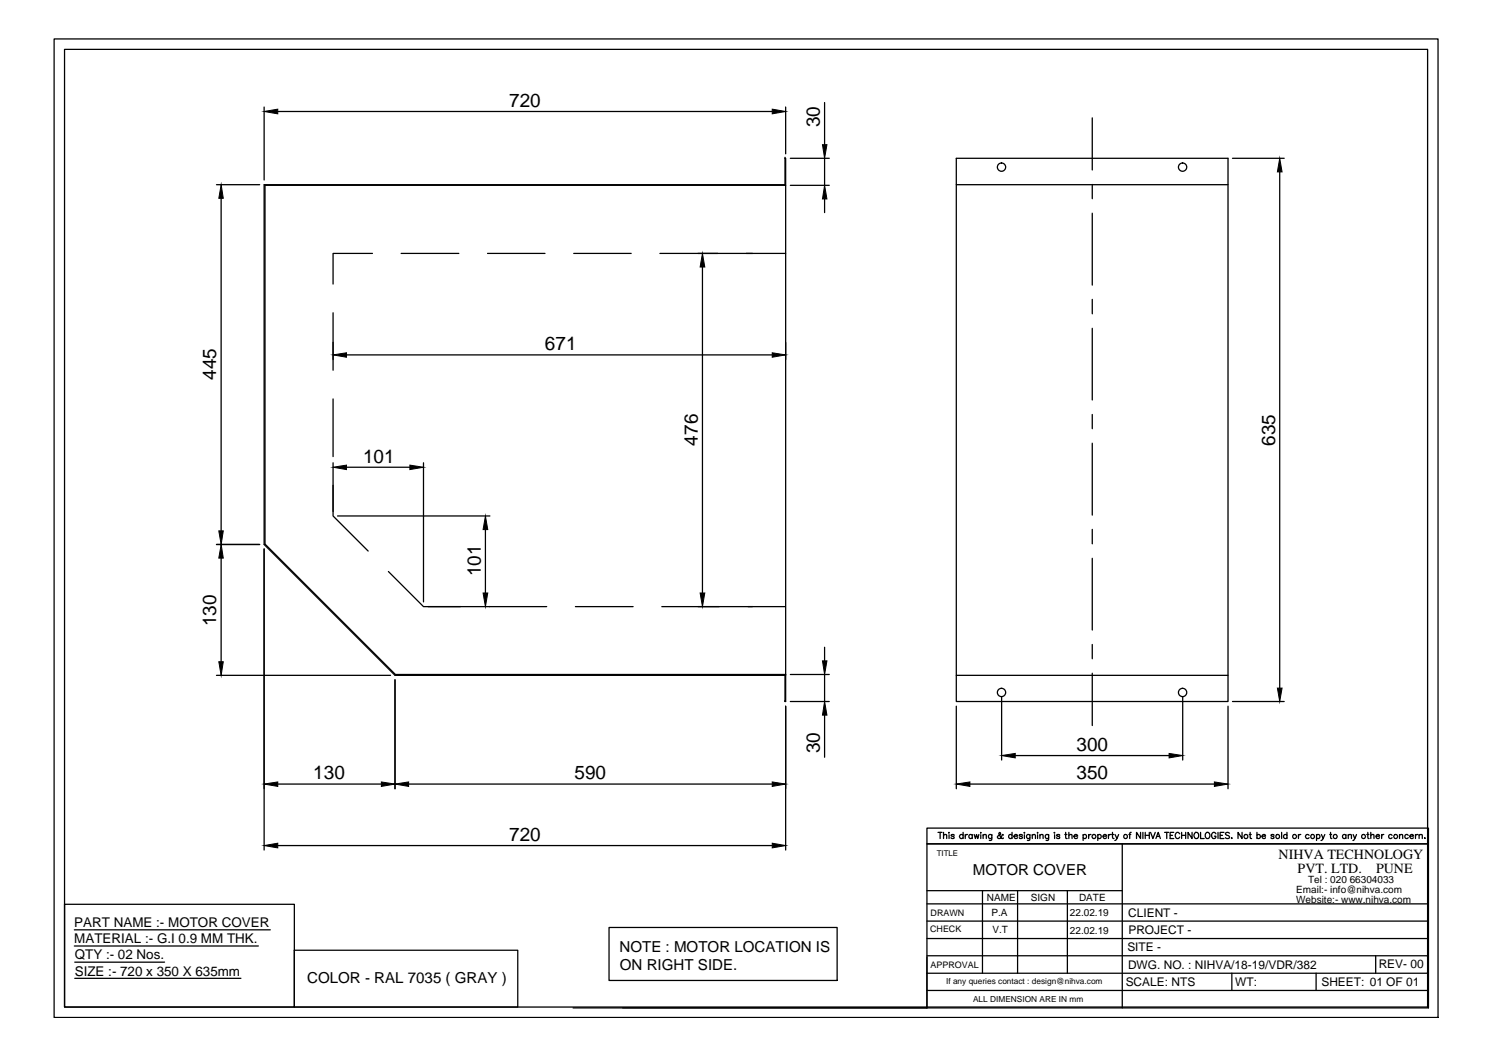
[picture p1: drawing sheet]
<svg xmlns="http://www.w3.org/2000/svg" width="297mm" height="210mm" viewBox="0 0 297 210" stroke-linecap="round" stroke-linejoin="round" font-family="sans-serif">
<!-- layer: 0 -->
<g fill="none" stroke="#000" stroke-width=".25">
<path d="M10.8 7.7h275.3v194.7h-275.3zM12.8 9.8h271.2v190.6h-271.2zM43.1 36.7h8.6M44 39.5v66.1M52.5 21.3v14.5M55.3 22.2h98.3M156.2 31.5h.1M156.2 31.5h.1v108.1h-.1M156.2 31.5v5.2h-103.7v71.6l26.1 26.1h77.6v5.2M156.3 36.9h-103.6v71.3l26 26h77.6v.2M156.3 21.3v9.3M157.2 36.9h7.8"/>
<path d="M157.2 31.5h7.8M164.1 20.4v8.4M164.1 31.5v5.4M164.1 39.6v2.7M190.3 31.5h54v108.1h-54zM190.3 36.7h54M217.3 23.5v10.3M217.3 36.7v2.8M245.2 31.5h10.3M254.6 34.2v102.7M74.1 50.4h-7.8v6.1M79.8 50.4h11.5"/>
<path d="M97 50.4h11.4M114.1 50.4h11.5M131.3 50.4h25M139.8 53.1v64.9M217.3 42.4v14.3M217.3 59.6v2.8M66.3 62.2v11.5M66.3 79.4v11.4M68.9 70.6h84.7M156.3 68.1v3.4M217.3 65.3v14.3M66.3 96.6v6.1l7 6.9"/>
<path d="M66.3 92.1v9.7M68.9 93h12.6M84.3 92.1v27.7M217.3 82.5v2.8M217.3 88.2v14.3M43.1 108.3h8.6M44 111v20.7M52.5 109.2v59.9M67.2 102.7h30.3M77.3 113.7l7 7h7.3M96.6 105.4v12.6M217.3 105.3v2.9"/>
<path d="M217.3 111.1v14.2M43.1 134.4h34.6M78.6 135.3v21.6M85.1 120.7h23.7M114.5 120.7h11.5M131.7 120.7h24.5M156.2 139.6h.1M157.2 134.2h7.8M157.2 139.6h7.8M164.1 128.8v2.7M164.1 134.2v5.4M190.3 134.4h54"/>
<path d="M199.3 138.7v12.5M217.3 128.2v2.9M217.3 133.9v10.5M235.3 138.7v12.5M245.2 139.6h10.3M55.3 156h20.6M81.3 156h72.3M156.3 140.5v28.6M164.1 142.3v8.4M190.3 140.5v16.4M193 156h48.6M202 150.3h30.6"/>
<path d="M244.3 140.5v16.4M12.8 179.9h45.8v20.5h-45.8zM55.3 168.2h98.3M184.4 164.8h99.8v3.1h-99.8zM184.4 179.8h99.8M184.4 177.2h38.9M186.6 165.6h.8M187 165.6v1.2M187.7 166.2l.3-.2 .3 .1 .1 .7M187.7 165.6v1.2M188.8 165.6v.1zM188.8 166.1v.7"/>
<path d="M189.8 166.2l-.2-.2-.4 .2 .6 .3v.3h-.3l-.3-.1M191.6 166.2a.4 .4 0 0 0-.6-.1 .4 .4 0 0 0 0 .6 .4 .4 0 0 0 .6 0M191.6 165.6v1.2M192 166v.8M192.5 166l-.3 .1-.2 .3M193.4 166.2a.38 .38 0 0 0-.5 0 .38 .38 0 0 0 0 .5 .38 .38 0 0 0 .5 0M193.4 166v.8M193.8 166l.3 .8 .2-.8 .2 .8 .2-.8M195.1 165.6v.1zM195.1 166.1v.7M195.5 177.2v16.4M195.6 166.2l.3-.2 .3 .1v.7"/>
<path d="M195.6 166v.8M197.3 166v1.1l-.5 .1M197.3 166.2a.38 .38 0 0 0-.5 0 .38 .38 0 0 0 0 .5 .38 .38 0 0 0 .5 0M199.6 166.2l-.2-.1-.2 .4a.37 .37 0 0 1-.4 .4 .37 .37 0 0 1-.3-.5l.5-.4 .1-.2-.2-.2-.2 .2 .2 .4 .4 .6 .3-.1M201.4 166.2a.38 .38 0 0 0-.6 0 .38 .38 0 0 0 0 .5 .38 .38 0 0 0 .6 0M201.4 165.6v1.2M201.7 166.4h.8a.39 .39 0 0 0-.6-.3 .39 .39 0 0 0-.2 .6 .39 .39 0 0 0 .6 .1l.2-.1M202.5 177.2v16.4M203.4 166.2l-.2-.2-.4 .1v.2l.5 .1 .1 .3-.2 .1-.4-.1M203.8 165.6v.1zM203.8 166.1v.7M204.9 166v1.1l-.5 .1"/>
<path d="M204.9 166.2a.38 .38 0 0 0-.6 0 .38 .38 0 0 0 0 .5 .38 .38 0 0 0 .6 0M205.4 166.2l.3-.2 .2 .1 .1 .7M205.4 166v.8M206.4 165.6v.1zM206.4 166.1v.7M206.9 166.2l.3-.2 .3 .1v.7M206.9 166v.8M208.6 166v1.1l-.5 .1M208.6 166.2a.38 .38 0 0 0-.5 0 .38 .38 0 0 0 0 .5 .38 .38 0 0 0 .5 0M209.8 165.6v.1zM209.8 166.1v.7M210.8 166.2l-.2-.2-.4 .2 .6 .3v.3h-.3l-.3-.1"/>
<path d="M211.9 166h.4M212 165.6l.1 1.2h.2M212.4 177.2v16.4M212.7 166.2l.3-.2 .2 .1 .1 .7M212.7 165.6v1.2M213.7 166.4h.7a.4 .4 0 0 0-.4-.4 .4 .4 0 0 0-.4 .4 .4 .4 0 0 0 .4 .4l.4-.1M215.5 166.2a.38 .38 0 0 1 .6 0 .38 .38 0 0 1 0 .5 .38 .38 0 0 1-.6 0M215.5 166v1.2M216.6 166v.8M217.1 166l-.3 .1-.2 .3M218.4 166.2a.38 .38 0 0 1 .6 0 .38 .38 0 0 1 0 .5 .38 .38 0 0 1-.6 0M218.4 166v1.2"/>
<path d="M219.5 166.4h.6a.39 .39 0 0 0-.4-.3 .39 .39 0 0 0-.3 .3 .39 .39 0 0 0 .3 .4l.4-.1M220.5 166v.8M221 166l-.3 .1-.2 .3M221.2 166h.4M221.3 165.6v1l.1 .2h.2M221.8 166l.4 .8 .4-.8M222.2 166.8l-.4 .4M223.3 167.9v32.6M224.6 166h.4M225.1 165.6l-.3 .1v.2v.9M226.9 165.6v1.2l-.8-1.2v1.2M227.4 165.6v1.2"/>
<path d="M227.9 165.6v1.2M227.9 166.2h.8M228.7 165.6v1.2M228.9 165.6l.5 1.2 .4-1.2M230 166.8l.4-1.2 .5 1.2M230.1 166.4h.6M231.7 165.6h.8M232.1 165.6v1.2M232.8 166.2h.5M233.5 165.6h-.7v1.2h.7M234.7 165.9a.46 .46 0 0 0-.5-.3 .46 .46 0 0 0-.4 .5v.3a.46 .46 0 0 0 .4 .4 .46 .46 0 0 0 .5-.3M235.1 166.2h.8"/>
<path d="M235.1 165.6v1.2M235.9 165.6v1.2M237.2 165.6v1.2l-.8-1.2v1.2M237.7 165.8l.2-.2a.6 .6 0 0 1 .6 .6 .6 .6 0 0 1-.7 .6l-.3-.4zM238.9 165.6v1.2h.7M239.9 165.8l.1-.1a.58 .58 0 0 1 .7 .5 .58 .58 0 0 1-.7 .6l-.2-.4zM241.9 165.9a.43 .43 0 0 0-.5-.3 .43 .43 0 0 0-.3 .5v.3a.43 .43 0 0 0 .4 .4 .43 .43 0 0 0 .4-.4h-.3M242.3 165.6v1.2M242.8 166.2h.4M243.5 165.6h-.7v1.2h.7M244.6 165.8l-.3-.2-.5 .2 .1 .2 .7 .5v.2l-.3 .1-.5-.1M245 166.8h.1z"/>
<path d="M247.1 165.6v1.2l-.8-1.2v1.2M248.6 166h.3M248.7 165.6l.1 1.2h.2M250.1 166.2a.38 .38 0 0 1 .5 0 .38 .38 0 0 1 0 .5 .38 .38 0 0 1-.5 0M250.1 165.6v1.2M251.1 166.4h.7a.39 .39 0 0 0-.5-.3 .39 .39 0 0 0-.3 .4 .39 .39 0 0 0 .4 .3l.4-.1M253.5 166.2l-.2-.2-.4 .2 .5 .3v.3h-.3l-.2-.1M255 165.6v1.2M256 166.2a.38 .38 0 0 0-.5 0 .38 .38 0 0 0 0 .5 .38 .38 0 0 0 .5 0M256 165.6v1.2M258.3 166v.8M258.8 166l-.3 .1-.2 .3"/>
<path d="M260.4 166.2a.4 .4 0 0 0-.5-.1 .4 .4 0 0 0 0 .6 .4 .4 0 0 0 .5 0M261.9 166.2a.38 .38 0 0 1 .6 0 .38 .38 0 0 1 0 .5 .38 .38 0 0 1-.6 0M261.9 166v1.2M262.9 166l.3 .8 .4-.8M263.2 166.8l-.4 .4M264.6 166h.3M264.7 165.6l.1 1.2h.2M267.8 166.2a.38 .38 0 0 0-.6 0 .38 .38 0 0 0 0 .5 .38 .38 0 0 0 .6 0M267.8 166v.8M268.2 166.2l.3-.2 .3 .1 .1 .7M268.2 166v.8M269.2 166l.4 .8 .3-.8"/>
<path d="M269.6 166.8l-.4 .4M271.9 166h.4M272.1 165.6l.1 1.2h.2M272.7 166.2l.3-.2 .3 .1 .1 .7M272.7 165.6v1.2M273.8 166.4h.7a.39 .39 0 0 0-.5-.3 .39 .39 0 0 0-.3 .4 .39 .39 0 0 0 .4 .3l.4-.1M274.9 166v.8M275.3 166l-.2 .1-.2 .3M277 166.2a.38 .38 0 0 0-.6 0 .38 .38 0 0 0 0 .5 .38 .38 0 0 0 .6 0M278.4 166.2l.3-.2 .3 .1 .1 .7M278.4 166v.8M280.2 166.2a.38 .38 0 0 0-.6 0 .38 .38 0 0 0 0 .5 .38 .38 0 0 0 .6 0"/>
<path d="M280.5 166.4h.7a.39 .39 0 0 0-.4-.3 .39 .39 0 0 0-.4 .4 .39 .39 0 0 0 .4 .3l.4-.1M281.6 166v.8M282.1 166l-.3 .1-.2 .3M282.3 166.2l.3-.2 .3 .1 .1 .7M282.3 166v.8M283.5 166.7v.1zM284.2 167.9h-99.8v32.6M284.2 167.9v32.6h-170.2M14.8 185h39M14.8 188.2h36.6M14.9 191.4h17.8M14.9 194.6h33"/>
<path d="M58.6 189.1h44.4v11.3h-44.4zM121.2 184.5h45.4v10.6h-45.4zM184.4 190.4v10.1h-60.5M184.4 190.2h99.8M184.4 197.1h99.8M184.4 193.6h99.8M184.4 186.7h99.8M184.4 183.3h99.8M245.1 193.6v3.5M261.8 193.6v3.5M273.7 190.2v3.4"/>
<circle cx="199.3" cy="33.3" r=".83"/>
<circle cx="235.3" cy="33.3" r=".83"/>
<circle cx="199.3" cy="137.8" r=".83"/>
<circle cx="235.3" cy="137.8" r=".83"/>
<circle cx="217.6" cy="166.4" r=".39"/>
<circle cx="223.9" cy="166.4" r=".4"/>
<circle cx="247.9" cy="166.4" r=".4"/>
<circle cx="254.2" cy="166.4" r=".4"/>
<circle cx="257.5" cy="166.4" r=".4"/>
<circle cx="261.1" cy="166.4" r=".4"/>
<circle cx="265.6" cy="166.4" r=".4"/>
<circle cx="271.3" cy="166.4" r=".4"/>
<circle cx="277.7" cy="166.4" r=".39"/>
</g>
<g fill="#000" stroke="#000" stroke-width=".2">
<path d="M44 36.7l.4 2.8h-.9zM52.5 22.2l2.8-.5v.9zM153.6 21.7l2.7 .5-2.7 .4zM164.1 36.9l.4 2.7h-.9zM163.6 28.8h.9l-.4 2.7zM254.6 31.5l.5 2.7h-1zM139.8 50.4l.4 2.7h-.9zM66.3 70.6l2.6-.4v.9zM153.6 70.2l2.7 .4-2.7 .5zM66.3 93l2.6-.5v.9zM81.5 92.5l2.8 .5-2.8 .4zM44 108.3l.4 2.7h-.9z"/>
<path d="M43.5 105.6h.9l-.4 2.7zM96.6 102.7l.4 2.7h-.9zM96.1 118h.9l-.4 2.7zM139.3 118h.9l-.4 2.7zM43.5 131.7h.9l-.4 2.7zM163.6 131.5h.9l-.4 2.7zM254.1 136.9h1l-.5 2.7zM52.5 156l2.8-.4v.9zM75.9 155.6l2.7 .4-2.7 .5zM78.6 156l2.7-.4v.9zM153.6 155.6l2.7 .4-2.7 .5zM164.1 139.6l.4 2.7h-.9z"/>
<path d="M190.3 156l2.7-.4v.9zM199.3 150.3l2.7-.4v.9zM232.6 149.9l2.7 .4-2.7 .5zM241.6 155.6l2.7 .4-2.7 .5zM52.5 168.2l2.8-.4v.9zM153.6 167.8l2.7 .4-2.7 .5z"/>
</g>
<g font-size="3.8">
<text x="101.3" y="21.3">720</text>
<text x="163.1" y="25.4" transform="rotate(-90 163.1 25.4)">30</text>
<text x="108.4" y="69.7">671</text>
<text x="43" y="75.6" transform="rotate(-90 43 75.6)">445</text>
<text x="138.8" y="88.6" transform="rotate(-90 138.8 88.6)">476</text>
<text x="253.7" y="88.7" transform="rotate(-90 253.7 88.7)">635</text>
<text x="72.2" y="92">101</text>
<text x="95.6" y="114.7" transform="rotate(-90 95.6 114.7)">101</text>
<text x="43" y="124.6" transform="rotate(-90 43 124.6)">130</text>
<text x="163.1" y="149.9" transform="rotate(-90 163.1 149.9)">30</text>
<text x="214.2" y="149.4">300</text>
<text x="62.3" y="155.1">130</text>
<text x="114.3" y="155.1">590</text>
<text x="214.2" y="155.1">350</text>
<text x="101.3" y="167.3">720</text>
</g>
<g font-size="3">
<text x="193.6" y="174.1">MOTOR COVER</text>
<text x="123.2" y="189.3">NOTE : MOTOR LOCATION IS</text>
<text x="61.1" y="195.6">COLOR - RAL 7035 ( GRAY )</text>
<text x="123.3" y="193">ON RIGHT SIDE.</text>
</g>
<g font-size="2.8">
<text x="254.4" y="170.8">NIHVA TECHNOLOGY</text>
<text x="258.2" y="173.8">PVT. LTD.</text>
<text x="273.8" y="173.8">PUNE</text>
</g>
<g font-size="2.7">
<text x="14.8" y="184.4">PART NAME :- MOTOR COVER</text>
<text x="14.8" y="187.6">MATERIAL :- G.I 0.9 MM THK.</text>
<text x="14.9" y="190.9">QTY :- 02 Nos.</text>
<text x="14.9" y="194.1">SIZE :- 720 x 350 X 635mm</text>
</g>
<g font-size="2.4">
<text x="224.5" y="182.4">CLIENT -</text>
<text x="224.5" y="185.8">PROJECT -</text>
<text x="224.3" y="189.3">SITE -</text>
<text x="224" y="196.2">SCALE: NTS</text>
<text x="224.4" y="192.7">DWG. NO. : NIHVA/18-19/VDR/382</text>
<text x="245.8" y="196.1">WT:</text>
<text x="262.9" y="196.2">SHEET: 01 OF 01</text>
<text x="274.3" y="192.6">REV- 00</text>
</g>
<g font-size="2">
<text x="196.4" y="179.2">NAME</text>
<text x="205.1" y="179.3">SIGN</text>
<text x="214.7" y="179.3">DATE</text>
<text x="257.9" y="179.6">Website:- www.nihva.com</text>
<text x="257.9" y="177.7">Email:- info@nihva.com</text>
<text x="260.2" y="175.7">Tel : 020 66304033</text>
<text x="197.2" y="182.2">P.A</text>
<text x="197.5" y="185.6">V.T</text>
<text x="212.9" y="182.3">22.02.19</text>
<text x="212.9" y="185.8">22.02.19</text>
</g>
<g font-size="1.8">
<text x="185.1" y="185.3">CHECK</text>
<text x="185.1" y="182.3">DRAWN</text>
<text x="185.1" y="192.6">APPROVAL</text>
</g>
<g font-size="1.7">
<text x="188.2" y="195.8">If any queries contact : design@nihva.com</text>
<text x="193.6" y="199.3">ALL DIMENSION ARE IN mm</text>
</g>
<text font-size="1.6" x="186.4" y="170.3">TITLE</text>
</svg>
